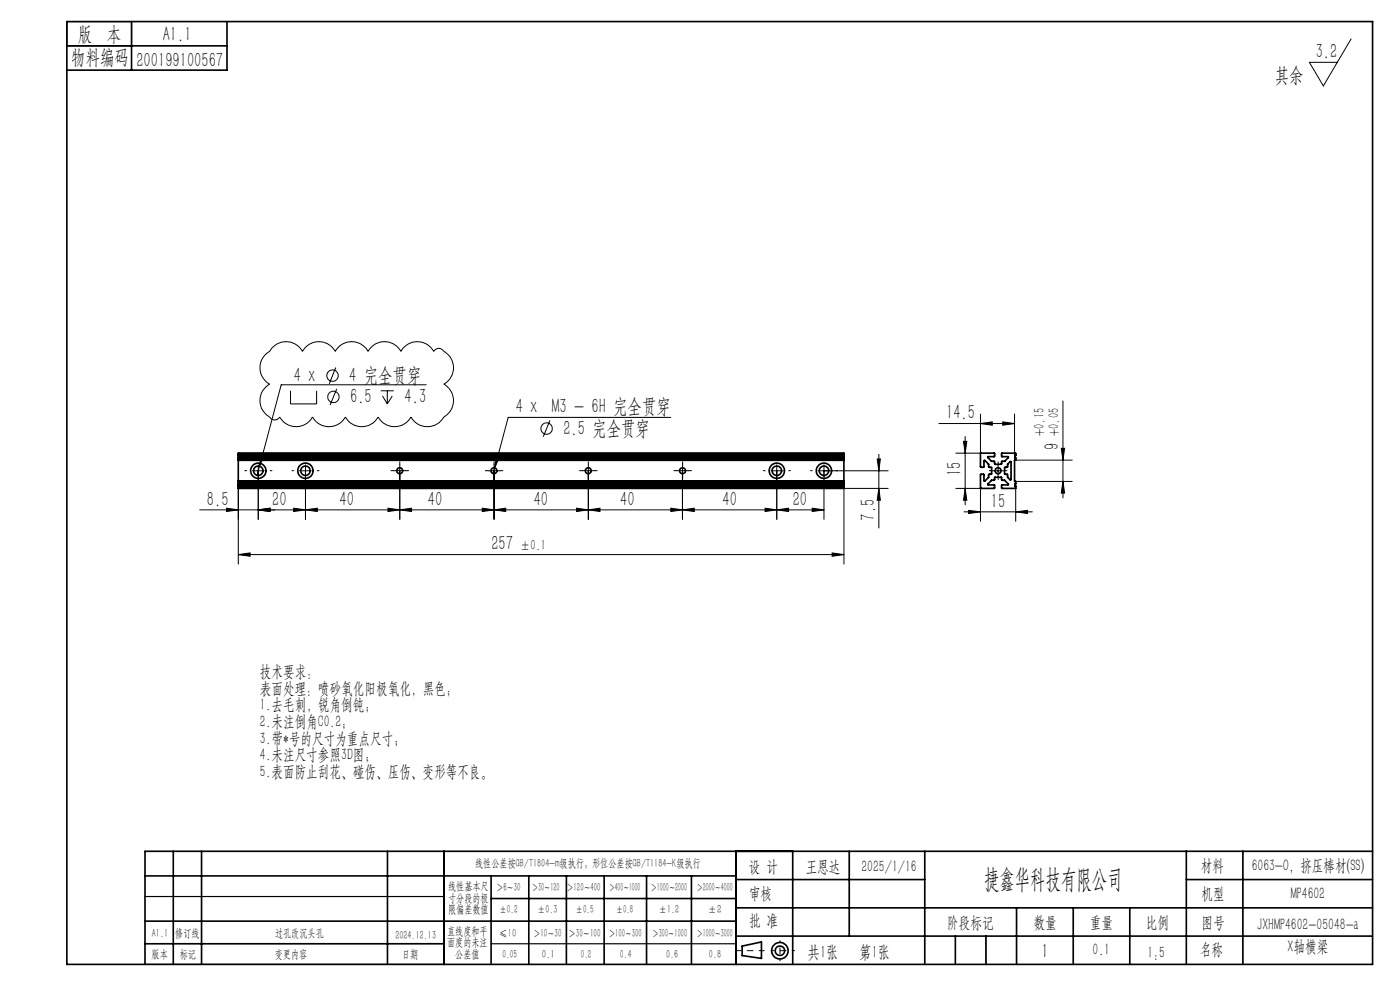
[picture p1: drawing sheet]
<svg xmlns="http://www.w3.org/2000/svg" width="297mm" height="210mm" viewBox="0 0 297 210" stroke-linecap="round" stroke-linejoin="round" font-family="sans-serif">
<g fill="none" stroke="#000" stroke-width=".21">
<path d="M286.6 8.2l-5.9 10-2.9-5h5.9M56.3 75.2l.9-.7a4 4 0 0 1 7 0 4 4 0 0 1 6.9 0 4 4 0 0 1 7 0 4 4 0 0 1 7 0 4 4 0 0 1 6.9 0 1.23 1.23 0 0 1 2.2 0 4 4 0 0 1 0 7 4 4 0 0 1 0 7 4 4 0 0 1-7 0 4 4 0 0 1-7 0 4 4 0 0 1-6.9 0 4 4 0 0 1-7 0 4 4 0 0 1-7 0 1.23 1.23 0 0 1-2.1 0 4 4 0 0 1 0-7 4 4 0 0 1-.9-6.3zM71.2 78l-1.4 3.4M53.6 99.9h2.5M54.8 98.6v11.6M55.1 98.9l-.6 1.9M55.4 96.4l.6 .2-.9 2.3zM61.6 82.9v2.8h5.6v-2.8M63.5 99.9h2.5M64.8 98.6v11.6M71.4 82.5l-1.4 3.4M80.8 82.9h2.7"/>
<path d="M81.1 84l1.1 1.7M82.2 82.9v2.8M83.2 84l-1 1.7M84.8 99.9v10.3M90.4 81.6h-30.7l-4.6 17.3M103.5 99.9h2.5M104.8 98.6v11.6M105 99.3l-.4 1.2M105.3 96.8l.6 .1-.9 2.4zM116.7 89.2l-1.4 3.4M124.8 99.9v10.3M142.3 88.5h-34.5l-2.8 10.8"/>
<path d="M144.8 99.9v10.3M163.5 99.9h2.6M164.8 98.6v11.6M173.5 99.9h14.9M174.8 98.6v11.6M186.1 97.4h.7l-.4 2.5zM186.4 96.4v15.6M199.2 89.8h16M202.8 96.1h5.3M204.4 93.6h.7l-.3 2.5zM204.8 92.6v14.5M208 89.8l2.5-.3v.7z"/>
<path d="M208 87.8v8.4M210.5 99.9h2.5M211.7 98.6v2.5M212.7 89.5l2.5 .3-2.5 .4zM215.2 87.8v9.8M215.4 97.6h12.1M225.1 95.1h.7l-.3 2.5zM225.5 85v20.6M42.4 108.2h132.4M48 107.8l2.6 .4-2.6 .3zM50.6 103.6v16.1M50.6 117.6l2.5-.3v.7z"/>
<path d="M50.6 117.6h128.4M54.8 108.2l2.5-.4v.7zM62.3 107.8l2.5 .4-2.5 .3zM64.8 108.2l2.5-.4v.7zM82.3 107.8l2.5 .4-2.5 .3zM84.8 108.2l2.5-.4v.7zM102.3 107.8l2.5 .4-2.5 .3zM104.8 108.2l2.5-.4v.7zM122.3 107.8l2.5 .4-2.5 .3zM124.8 108.2l2.5-.4v.7zM142.3 107.8l2.5 .4-2.5 .3zM144.8 108.2l2.5-.4v.7z"/>
<path d="M162.3 107.8l2.5 .4-2.5 .3zM164.8 108.2l2.5-.4v.7zM172.3 107.8l2.5 .4-2.5 .3zM176.5 117.3l2.5 .3-2.5 .4zM186.4 103.6l.4 2.5h-.7zM188.4 103.6h-9.4v16.1M202.8 103.6h5.3M204.5 108.6h14.5M204.8 103.6l.3 2.5h-.7zM205.5 108.3l2.5 .3-2.5 .3zM208 103.5v7.1M215.4 102.1h12.1"/>
<path d="M215.5 108.6l2.5-.3v.6zM215.5 102.5v8.1M225.5 102.1l.3 2.5h-.7z"/>
<circle cx="70.5" cy="79.7" r="1.22"/>
<circle cx="70.7" cy="84.2" r="1.21"/>
<circle cx="115.9" cy="90.9" r="1.21"/>
</g>
<g fill="none" stroke="#000" stroke-width=".35">
<path d="M14.2 4.6h277v200h-277zM14.2 9.7h34M27.9 4.6v10.3M48.2 4.6v10.3h-34M50.6 96.2h128.4M50.6 96.5v.1M50.6 97.1h.1M50.6 97.6h.1M50.6 96.6v.1M50.6 97v.1M50.6 96.5h128.4M50.6 96.2v.3"/>
<path d="M50.6 96.7v.3M50.6 97.1v.5M50.6 97.6v4.5M50.6 96.6h128.4M50.6 97.1h128.4M50.6 97.6h128.4M50.6 97h128.4M179 96.5v.1M179 97.1h.1M179 97.6h.1M179 96.6v.1M179 97v.1"/>
<path d="M179 96.2v.3M179 96.7v.3M179 97.1v.5M179 97.6v4.5M213.7 98.5l.8-.6-.1 3.9-.7-.6v-.6l-.6-.1v-1.3l.6-.1zM215.4 96.6v.5M215.4 96.6h.1M215.4 97.1h.1M215.4 96.6v-.5h-2.9v.8h1.4v.1l-.8 .9h-.6l-.1 .6h-1.3l-.2-.6h-.6l-.7-.9v-.1h1.3v-.8l-2.9 .1v2.9h.7v-1.4l.2-.1 .8 .9 .1 .6 .6 .1v1.3l-.6 .1-.1 .7-.8 .8-.2-.1v-1.3h-.7v2.9h2.9v-.7h-1.3v-.2l.7-.8 .6-.1 .1-.6h1.4l.1 .6 .6 .1 .8 .8v.2h-1.4v.7h2.9v-.5M215.4 97.1l.1 .5h-.3v4.5h.3l-.1 .5M50.6 103.5h128.4M50.6 103.1h.1"/>
<path d="M50.6 102.5v.1M50.6 102.1v.1M50.6 102.6h.1M50.6 102.1h.1M50.6 102.2v.3M50.6 102.6v.5M50.6 103.1v.4M50.6 103.1h128.4M50.6 102.1h128.4M50.6 102.5h128.4M50.6 102.6h128.4M179 103.1h.1"/>
<path d="M179 102.5v.1M179 102.1v.1M179 102.6h.1M179 102.1h.1M179 102.2v.3M179 102.6v.5M179 103.1v.4M215.4 102.6v.5M215.4 103.1h.1M215.4 102.6h.1M30.8 195.4h125.4M30.8 185.8h125.4"/>
<path d="M36.8 180.6v24M42.8 180.6v24M82.2 180.6v24M94.2 180.6v24M104.2 185.8v18.8M104.2 190.6h52M112.2 185.8v18.8M120.2 185.8v18.8M128.2 185.8v18.8M137.2 185.8v18.8M146.7 185.8v18.8M156.2 180.6v24"/>
<path d="M156.2 186.6h40M156.2 198.6h135M156.2 192.6h135M168.2 180.6v24M180.2 180.6v18M196.2 180.6v24M202.7 198.6v6M209.2 198.6v6M215.7 192.6v12M227.7 192.6v12M239.7 192.6v12M251.7 186.6h39.5"/>
<path d="M251.7 180.6v24M263.7 180.6v24M291.2 180.6h-260.4v24M30.8 200.2h63.4M157.4 200.7l4.1-.9v3.5l-4.1-.6z"/>
<circle cx="54.8" cy="99.9" r="1.61"/>
<circle cx="54.8" cy="99.8" r="1"/>
<circle cx="64.8" cy="99.8" r=".99"/>
<circle cx="64.8" cy="99.9" r="1.62"/>
<circle cx="84.8" cy="99.8" r=".62"/>
<circle cx="104.8" cy="99.8" r=".62"/>
<circle cx="124.8" cy="99.8" r=".62"/>
<circle cx="144.8" cy="99.8" r=".62"/>
<circle cx="164.8" cy="99.9" r="1.61"/>
<circle cx="164.8" cy="99.8" r="1"/>
<circle cx="174.8" cy="99.8" r=".99"/>
<circle cx="174.8" cy="99.9" r="1.62"/>
<circle cx="211.7" cy="99.8" r=".63"/>
<circle cx="165.5" cy="201.7" r="1.74"/>
<circle cx="165.5" cy="201.7" r="1"/>
</g>
<path d="M84.1 100a.75 .75 0 0 1 .6-.9 .75 .75 0 0 1 .8 .8 .75 .75 0 0 1-.9 .7M104.1 100a.75 .75 0 0 1 .6-.9 .75 .75 0 0 1 .8 .8 .75 .75 0 0 1-.9 .7M124.1 100a.75 .75 0 0 1 .6-.9 .75 .75 0 0 1 .8 .8 .75 .75 0 0 1-.9 .7M144.1 100a.74 .74 0 0 1 .6-.9 .74 .74 0 0 1 .8 .8 .74 .74 0 0 1-.9 .7" fill="none" stroke="#fff" stroke-width=".21"/>
<g fill="none" stroke="#000" stroke-width=".21" stroke-dasharray="15.2 1.3 1.3 1.3">
<path d="M52.3 99.8h-.4M54.8 97.3v-.3M57.3 99.8h.4M62.3 99.8h-.4M64.8 97.3v-.3M67.3 99.8h.4M83.6 99.8h-.7M84.8 99.8v-1.2M84.8 99.8h-1.2M84.8 99.8v1.3M84.8 99.8h1.3M84.8 98.6v-.6"/>
<path d="M86.1 99.8h.6M103.6 99.8h-.7M104.8 98.6v-.6M106.1 99.8h.6M123.6 99.8h-.7M124.8 99.8v-1.2M124.8 99.8h-1.2M124.8 99.8v1.3M124.8 99.8h1.3M124.8 98.6v-.6M126.1 99.8h.6M143.6 99.8h-.7"/>
<path d="M144.8 99.8v-1.2M144.8 99.8h-1.2M144.8 99.8v1.3M144.8 99.8h1.3M144.8 98.6v-.6M146.1 99.8h.6M162.3 99.8h-.4M164.8 97.3v-.3M167.3 99.8h.4M172.3 99.8h-.4M174.8 97.3v-.3M177.3 99.8h.4"/>
<path d="M210.5 99.8h-.6M211.8 98.6v-.6M213 99.8h.6M54.8 102.3v.4M64.8 102.3v.4M84.8 101.1v.6M104.8 101.1v.6M124.8 101.1v.6M144.8 101.1v.6M164.8 102.3v.4M174.8 102.3v.4M211.8 101.1v.6"/>
</g>
<path d="M162.1 201.7h-6" fill="none" stroke="#000" stroke-width=".21" stroke-dasharray="15.2 1.3 1.3 1.3" stroke-dashoffset="14.1"/>
<path d="M168.5 201.7h-4.8" fill="none" stroke="#000" stroke-width=".21" stroke-dasharray="15.2 1.3 1.3 1.3" stroke-dashoffset="14.7"/>
<path d="M165.5 199.6v4.2" fill="none" stroke="#000" stroke-width=".21" stroke-dasharray="15.2 1.3 1.3 1.3" stroke-dashoffset="15"/>
<path d="M14.2 4.6h13.7v5.1h-13.7zM30.8 190.2h63.4M30.8 204.6h63.4M104.2 200.2h52" fill="none" stroke="#000" stroke-width=".25"/>
<g fill="#000">
<path d="M186.1 97.4h.7l-.4 2.5zM186.4 103.6l.4 2.5h-.7zM225.1 95.1h.7l-.3 2.5zM225.5 102.1l.3 2.5h-.7z"/>
<path d="M50.6 117.6l2.5-.3v.7zM176.5 117.3l2.5 .3-2.5 .4zM54.8 108.2l2.5-.4v.7zM62.3 107.8l2.5 .4-2.5 .3zM84.8 108.2l2.5-.4v.7zM102.3 107.8l2.5 .4-2.5 .3zM104.8 108.2l2.5-.4v.7zM122.3 107.8l2.5 .4-2.5 .3zM124.8 108.2l2.5-.4v.7zM142.3 107.8l2.5 .4-2.5 .3zM164.8 108.2l2.5-.4v.7zM172.3 107.8l2.5 .4-2.5 .3zM105.3 96.8l-.3 2.5 .9-2.4zM55.4 96.4l-.3 2.5 .9-2.3z"/>
<path d="M54.8 108.2l2.5-.4v.7zM48 107.8l2.6 .4-2.6 .3zM82.3 107.8l2.5 .4-2.5 .3zM64.8 108.2l2.5-.4v.7zM162.3 107.8l2.5 .4-2.5 .3zM144.8 108.2l2.5-.4v.7zM212.7 89.5l2.5 .3-2.5 .4zM208 89.8l2.5-.3v.7z"/>
<path d="M204.8 103.6l.3 2.5h-.7zM204.4 93.6h.7l-.3 2.5z"/>
<path d="M205.5 108.3l2.5 .3-2.5 .3zM215.5 108.6l2.5-.3v.6z"/>
</g>
<text font-size="5.6" x="208.8" y="188.3">捷鑫华科技有限公司</text>
<g font-size="4.4">
<text x="16.5" y="8.6">版 本</text>
<text x="34.5" y="8.6">A1.1</text>
<text x="15.1" y="13.7">物料编码</text>
<text x="28.9" y="14.2">200199100567</text>
<text x="270.5" y="17.3">其余</text>
<text x="279.1" y="12.3">3.2</text>
<text x="62.3" y="81">4 x</text>
<text x="74.1" y="81">4 完全贯穿</text>
<text x="74.3" y="85.5">6.5</text>
<text x="85.8" y="85.5">4.3</text>
<text x="109.4" y="87.7">4 x M3 - 6H 完全贯穿</text>
<text x="200.7" y="88.9">14.5</text>
<text x="119.5" y="92.2">2.5 完全贯穿</text>
<text x="224.6" y="95.5" transform="rotate(-90 224.6 95.5)">9</text>
<text x="203.9" y="101" transform="rotate(-90 203.9 101)">15</text>
<text x="43.9" y="107.3">8.5</text>
<text x="57.8" y="107.3">20</text>
<text x="72" y="107.3">40</text>
<text x="90.8" y="107.3">40</text>
<text x="113.2" y="107.3">40</text>
<text x="131.6" y="107.3">40</text>
<text x="153.3" y="107.3">40</text>
<text x="168.2" y="107.3">20</text>
<text x="210.2" y="107.7">15</text>
<text x="185.6" y="110.4" transform="rotate(-90 185.6 110.4)">7.5</text>
<text x="104.2" y="116.7">257</text>
<text x="221" y="203.2">1</text>
</g>
<g font-size="3.8">
<text x="171.3" y="203.2">共1张</text>
<text x="182.3" y="203.2">第1张</text>
</g>
<g font-size="3.5">
<text x="55.1" y="143.6">技术要求：</text>
<text x="55.1" y="147.2">表面处理：喷砂氧化阳极氧化，黑色；</text>
<text x="55.1" y="150.7">1.去毛刺，锐角倒钝；</text>
<text x="55.1" y="154.2">2.未注倒角C0.2；</text>
<text x="55.1" y="157.7">3.带*号的尺寸为重点尺寸；</text>
<text x="55.1" y="161.3">4.未注尺寸参照3D图；</text>
<text x="55.1" y="164.8">5.表面防止刮花、碰伤、压伤、变形等不良。</text>
<text x="158.9" y="184.9">设 计</text>
<text x="170.9" y="184.9">王恩达</text>
<text x="182.7" y="184.9">2025/1/16</text>
<text x="254.7" y="184.7">材料</text>
<text x="265.5" y="184.7">6063-O，挤压棒材(SS)</text>
<text x="158.9" y="190.8">审核</text>
<text x="254.9" y="190.7">机型</text>
<text x="273.8" y="190.8">MP4602</text>
<text x="158.9" y="196.5">批 准</text>
<text x="200.9" y="196.9">阶段标记</text>
<text x="219.3" y="196.9">数量</text>
<text x="231.2" y="196.9">重量</text>
<text x="243.1" y="196.9">比例</text>
<text x="254.9" y="196.9">图号</text>
<text x="266.7" y="197.3">JXHMP4602-05048-a</text>
<text x="231.8" y="202.5">0.1</text>
<text x="243.4" y="203.2">1:5</text>
<text x="254.5" y="202.5">名称</text>
<text x="273.2" y="201.8">X轴横梁</text>
</g>
<g font-size="3.1">
<text x="221.5" y="92.5" transform="rotate(-90 221.5 92.5)">+0.15</text>
<text x="224.6" y="92.5" transform="rotate(-90 224.6 92.5)">+0.05</text>
<text x="110.4" y="116.7">±0.1</text>
</g>
<g font-size="2.5">
<text x="100.8" y="184">线性公差按GB/T1804-m级执行；形位公差按GB/T1184-K级执行</text>
<text x="95.1" y="188.8">线性基本尺</text>
<text x="95.1" y="191.3">寸分段的极</text>
<text x="105.3" y="189.1">＞6～30</text>
<text x="112.9" y="189.1">＞30～120</text>
<text x="120.2" y="188.9">＞120～400</text>
<text x="129.2" y="188.9">＞400～1000</text>
<text x="138.1" y="189.1">＞1000～2000</text>
<text x="147.8" y="189.1">＞2000～4000</text>
<text x="95.1" y="193.8">限偏差数值</text>
<text x="105.9" y="193.8">±0.2</text>
<text x="114.1" y="193.8">±0.3</text>
<text x="122.2" y="193.8">±0.5</text>
<text x="130.7" y="193.8">±0.8</text>
<text x="139.8" y="193.8">±1.2</text>
<text x="150.2" y="193.8">±2</text>
<text x="32.2" y="203.2">版本</text>
<text x="32.2" y="198.7">A1.1</text>
<text x="37.2" y="198.7">修订线</text>
<text x="38.1" y="203.2">标记</text>
<text x="58.3" y="203.2">变更内容</text>
<text x="58.3" y="198.7">过孔改沉头孔</text>
<text x="83.9" y="199.2">2024.12.13</text>
<text x="85.3" y="203.2">日期</text>
<text x="94.8" y="198.3">直线度和平</text>
<text x="94.8" y="200.7">面度的未注</text>
<text x="96.6" y="203.2">公差值</text>
<text x="105.9" y="198.7">≤10</text>
<text x="106.6" y="203.2">0.05</text>
<text x="113.2" y="198.7">＞10～30</text>
<text x="115" y="203.2">0.1</text>
<text x="120.6" y="198.7">＞30～100</text>
<text x="123.2" y="203.2">0.2</text>
<text x="129.1" y="198.7">＞100～300</text>
<text x="131.5" y="203.2">0.4</text>
<text x="138.4" y="198.7">＞300～1000</text>
<text x="141.3" y="203.2">0.6</text>
<text x="147.8" y="198.7">＞1000～3000</text>
<text x="150.4" y="203.2">0.8</text>
</g>
</svg>
